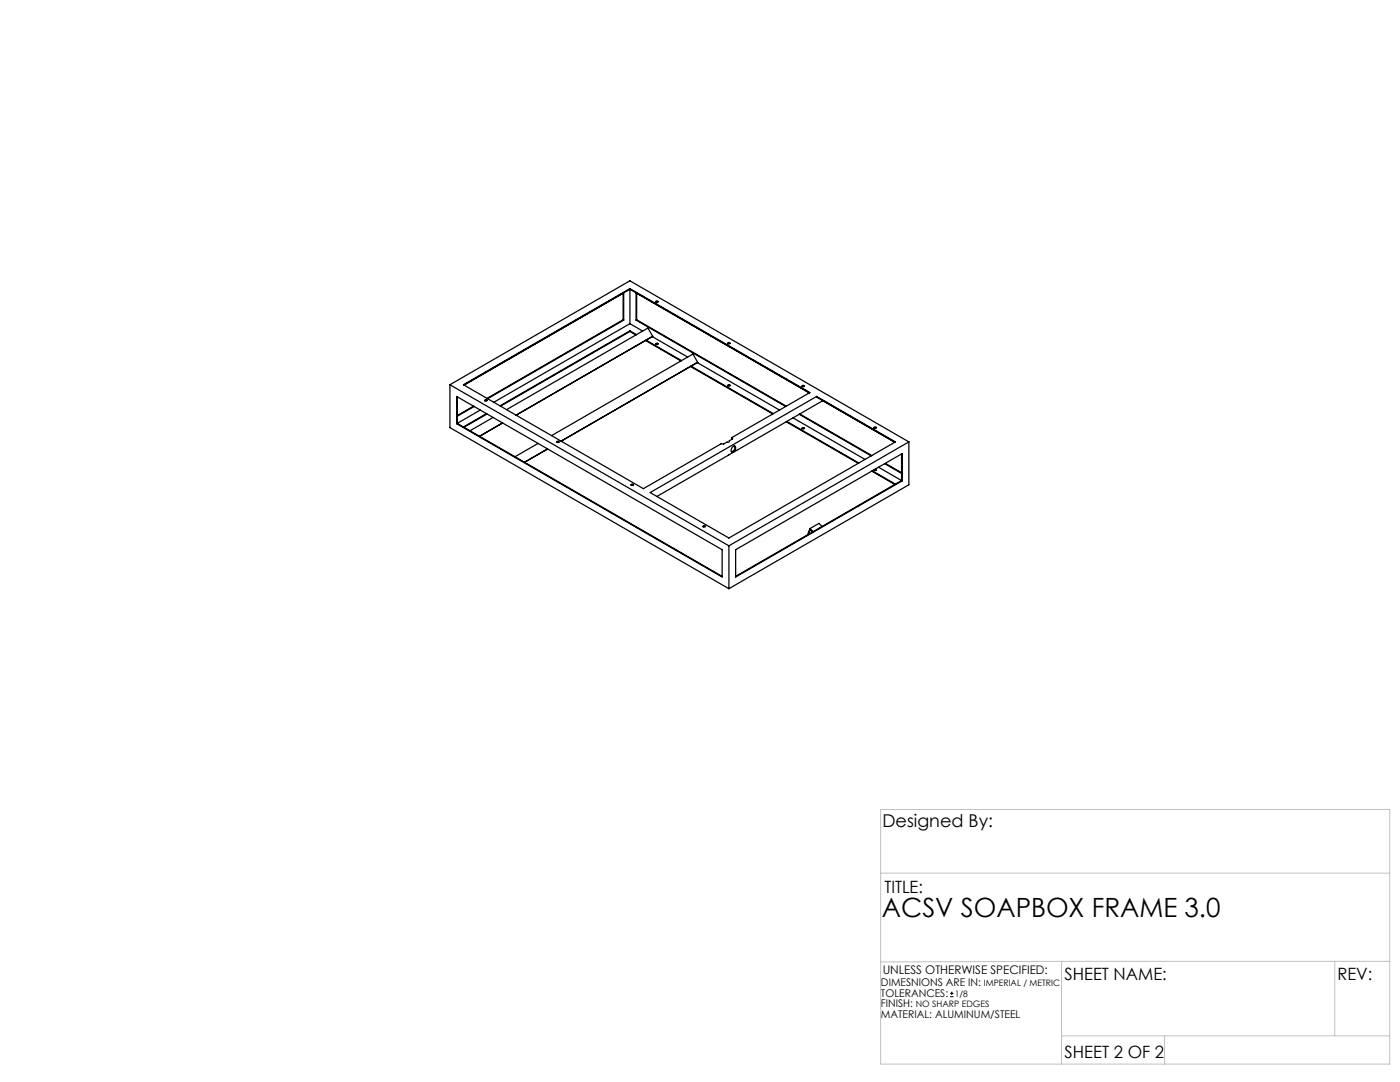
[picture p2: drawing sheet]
<svg xmlns="http://www.w3.org/2000/svg" width="279mm" height="216mm" viewBox="0 0 279 216" stroke-linecap="round" stroke-linejoin="round" font-family="sans-serif">
<path d="M189.6 198.9h.7M189.6 198.2h.7M190 197.9v.6" fill="none" stroke="#000" stroke-width=".2"/>
<path d="M175.8 161.5h101.6v50.8h-101.6zM175.8 174.2h101.6M211.9 191.8h65.5M211.9 191.8v20.5M211.9 191.8l-36.1 .1M266.4 191.8v14.9M211.9 206.7h65.5M232.4 206.7v5.6" fill="none" stroke="#c0c0c0" stroke-width=".2"/>
<g fill="none" stroke="#000" stroke-width=".25">
<path d="M124.4 58.5v5.3M124.5 58.4v5.5M125.7 57.6l-33.2 19.2 35.9 20.7 15.5-9 .5 .1 .7-.4h.4v-.2l.7-.4-.1-.3M125.7 57.6l35.9 20.7-15.5 9M125.7 57.6v7M126.9 58.4v5.5M127.1 58.5v5.3M89.8 76.8l35.9-20.8 55.7 32.2M89.8 76.8l55.7 32.1M89.8 76.8v8.5l55.7 32.2M91.1 79.1l53 30.6v5.4l-53-30.6zM91.2 79.2v5.3"/>
<path d="M92.6 76.8l33.1-19.1 35.8 20.7M96.8 79.9h.4M96.8 79.8a.21 .21 0 0 1 .3-.1 .21 .21 0 0 1 0 .4 .21 .21 0 0 1-.3-.1zM124.4 63.8l.1 .1M124.4 63.8l-27.2 15.7M124.5 63.9l-27.2 15.7M125.7 66l1.3 .8M125.7 66l-25.9 15M125.7 64.6l-27.2 15.7M125.7 64.6l2.6 1.5M125.7 66v.1M125.7 66.1l1.2 .7"/>
<path d="M125.7 66.1l-25.8 14.9M126.9 63.9l29.9 17.2M127.1 63.8l-.2 .1M127.1 63.8l29.8 17.2M128.8 67.9l7.1 4.1M128.9 67.9l7.1 4.1M130.3 67.1l-.1 .1 7 4M130.3 67.1l-1-1.6-28.2 16.2M130.3 67.1l-27.3 15.7M130.9 68.5h.1a.2 .2 0 0 1 .3 0 .2 .2 0 0 1 0 .3 .2 .2 0 0 1-.3-.1zM130.9 60.2h.4M130.9 68.7h.4"/>
<path d="M130.9 60.1a.21 .21 0 0 1 .4-.1 .21 .21 0 0 1-.1 .4 .21 .21 0 0 1-.3-.1zM137.8 73.1l16.4 9.5M137.9 73.1l16.4 9.4M139.2 72.3h-.1l16.5 9.5M139.2 72.3l-.9-1.7-28.2 16.3M139.2 72.3l-27.2 15.7M145.3 76.8a.2 .2 0 0 1 .3 0 .2 .2 0 0 1 0 .3 .2 .2 0 0 1-.3-.1zM145.3 68.5h.4M145.3 77h.4M145.3 68.4a.21 .21 0 0 1 .3-.1 .21 .21 0 0 1 0 .4 .21 .21 0 0 1-.3-.1zM160.1 77.1h.4M160.1 77v-.1a.21 .21 0 0 1 .4 0 .21 .21 0 0 1-.1 .3 .21 .21 0 0 1-.3-.1z"/>
<path d="M163 79.1v.1l15.6 9M164.2 79.9h.1M164.2 79.9l-33.1 19.2M91.2 84.5h-.1M91.2 84.5l52.9 30.5M94.5 81l-3.3 1.9M94.6 81.1l-3.4 2M95.9 81.8l-4.7 2.7M97.1 82.5l-4.6 2.7M97.2 82.6l-4.6 2.7M98.4 83.3l-4.6 2.7M100.3 84.4l-4.6 2.7"/>
<path d="M107.4 88.5l-4.6 2.6M109.3 89.6l-4.6 2.6M111.1 88.2h.5M111.1 88.1h.1a.21 .21 0 0 1 .3-.1 .21 .21 0 0 1 0 .4 .21 .21 0 0 1-.3-.1zM125.9 96.8h.5M126 96.7v-.1a.21 .21 0 0 1 .3 0 .21 .21 0 0 1 0 .3 .21 .21 0 0 1-.3-.1zM129.8 98.3l33.2-19.2 15.7 9.1-33.2 19.2zM146.1 87.3v.3M146.2 89.2a.39 .39 0 0 1 .6-.1 .39 .39 0 0 1-.1 .6l-.1 .2a.4 .4 0 0 1-.5 .3 .4 .4 0 0 1-.1-.6zM146.5 89l.2 .2M146.7 89a.82 .82 0 0 1-.7 1.1M156.9 84.2l14.4 8.3"/>
<path d="M157 84.1l14.4 8.3M158.3 83.4l14.3 8.3M159.5 82.7l14.4 8.3M159.6 82.6l14.4 8.3M160.1 85.4l.1-.1a.2 .2 0 0 1 .3 0 .2 .2 0 0 1-.1 .3 .2 .2 0 0 1-.3 0zM160.1 85.5h.4M174 94l4.6 2.7M174.1 93.9l4.6 2.7M174.4 85.4h.5M174.4 93.8h.5M174.5 85.2a.21 .21 0 0 1 .3 0 .21 .21 0 0 1 0 .3 .21 .21 0 0 1-.3-.1zM174.7 93.6h.1a.2 .2 0 0 1-.1 .3 .2 .2 0 0 1-.3-.1"/>
<path d="M175.3 93.2l4.6 2.7M176.6 92.5l3.3 2M176.7 92.5l3.2 1.8M179.9 95.9l.1 .1M179.9 95.9l-33.1 19.1M179.9 90.6v5.3M181.4 88.2l-35.9 20.7M181.4 88.2v8.5l-35.9 20.8M140.3 105.1h.4M140.3 104.9h.1a.21 .21 0 0 1 .3 0 .21 .21 0 0 1 0 .3 .21 .21 0 0 1-.3-.1zM145.5 108.9v8.6M146.8 109.7l33.2-19.2v5.5l-33.2 19.1z"/>
<path d="M161.6 105.5l-.4 1.2M161.6 105.5l.7 .6M162.2 106.1l-.5-.4-.4 .9M164.1 105.1l-.7-.7-1.8 1.1"/>
</g>
<text font-size="5.3" x="176" y="182.9">ACSV SOAPBOX FRAME 3.0</text>
<text font-size="3.5" x="176.1" y="165">Designed By:</text>
<g font-size="3.4">
<text x="176.5" y="178.1">TITLE:</text>
<text x="212.5" y="195.5">SHEET NAME:</text>
<text x="266.9" y="195.5">REV:</text>
<text x="212.5" y="211.1">SHEET 2 OF 2</text>
</g>
<text font-size="2.4" x="176.2" y="194.4">UNLESS OTHERWISE SPECIFIED:</text>
<g font-size="2.1">
<text x="175.8" y="196.8">DIMESNIONS ARE IN:</text>
<text x="175.8" y="198.9">TOLERANCES:</text>
<text x="175.8" y="201">FINISH:</text>
<text x="175.8" y="203.1">MATERIAL: ALUMINUM/STEEL</text>
</g>
<g font-size="1.8">
<text x="196.3" y="196.8">IMPERIAL / METRIC</text>
<text x="182.8" y="201">NO SHARP EDGES</text>
<text x="190.5" y="198.9">1/8</text>
</g>
</svg>
